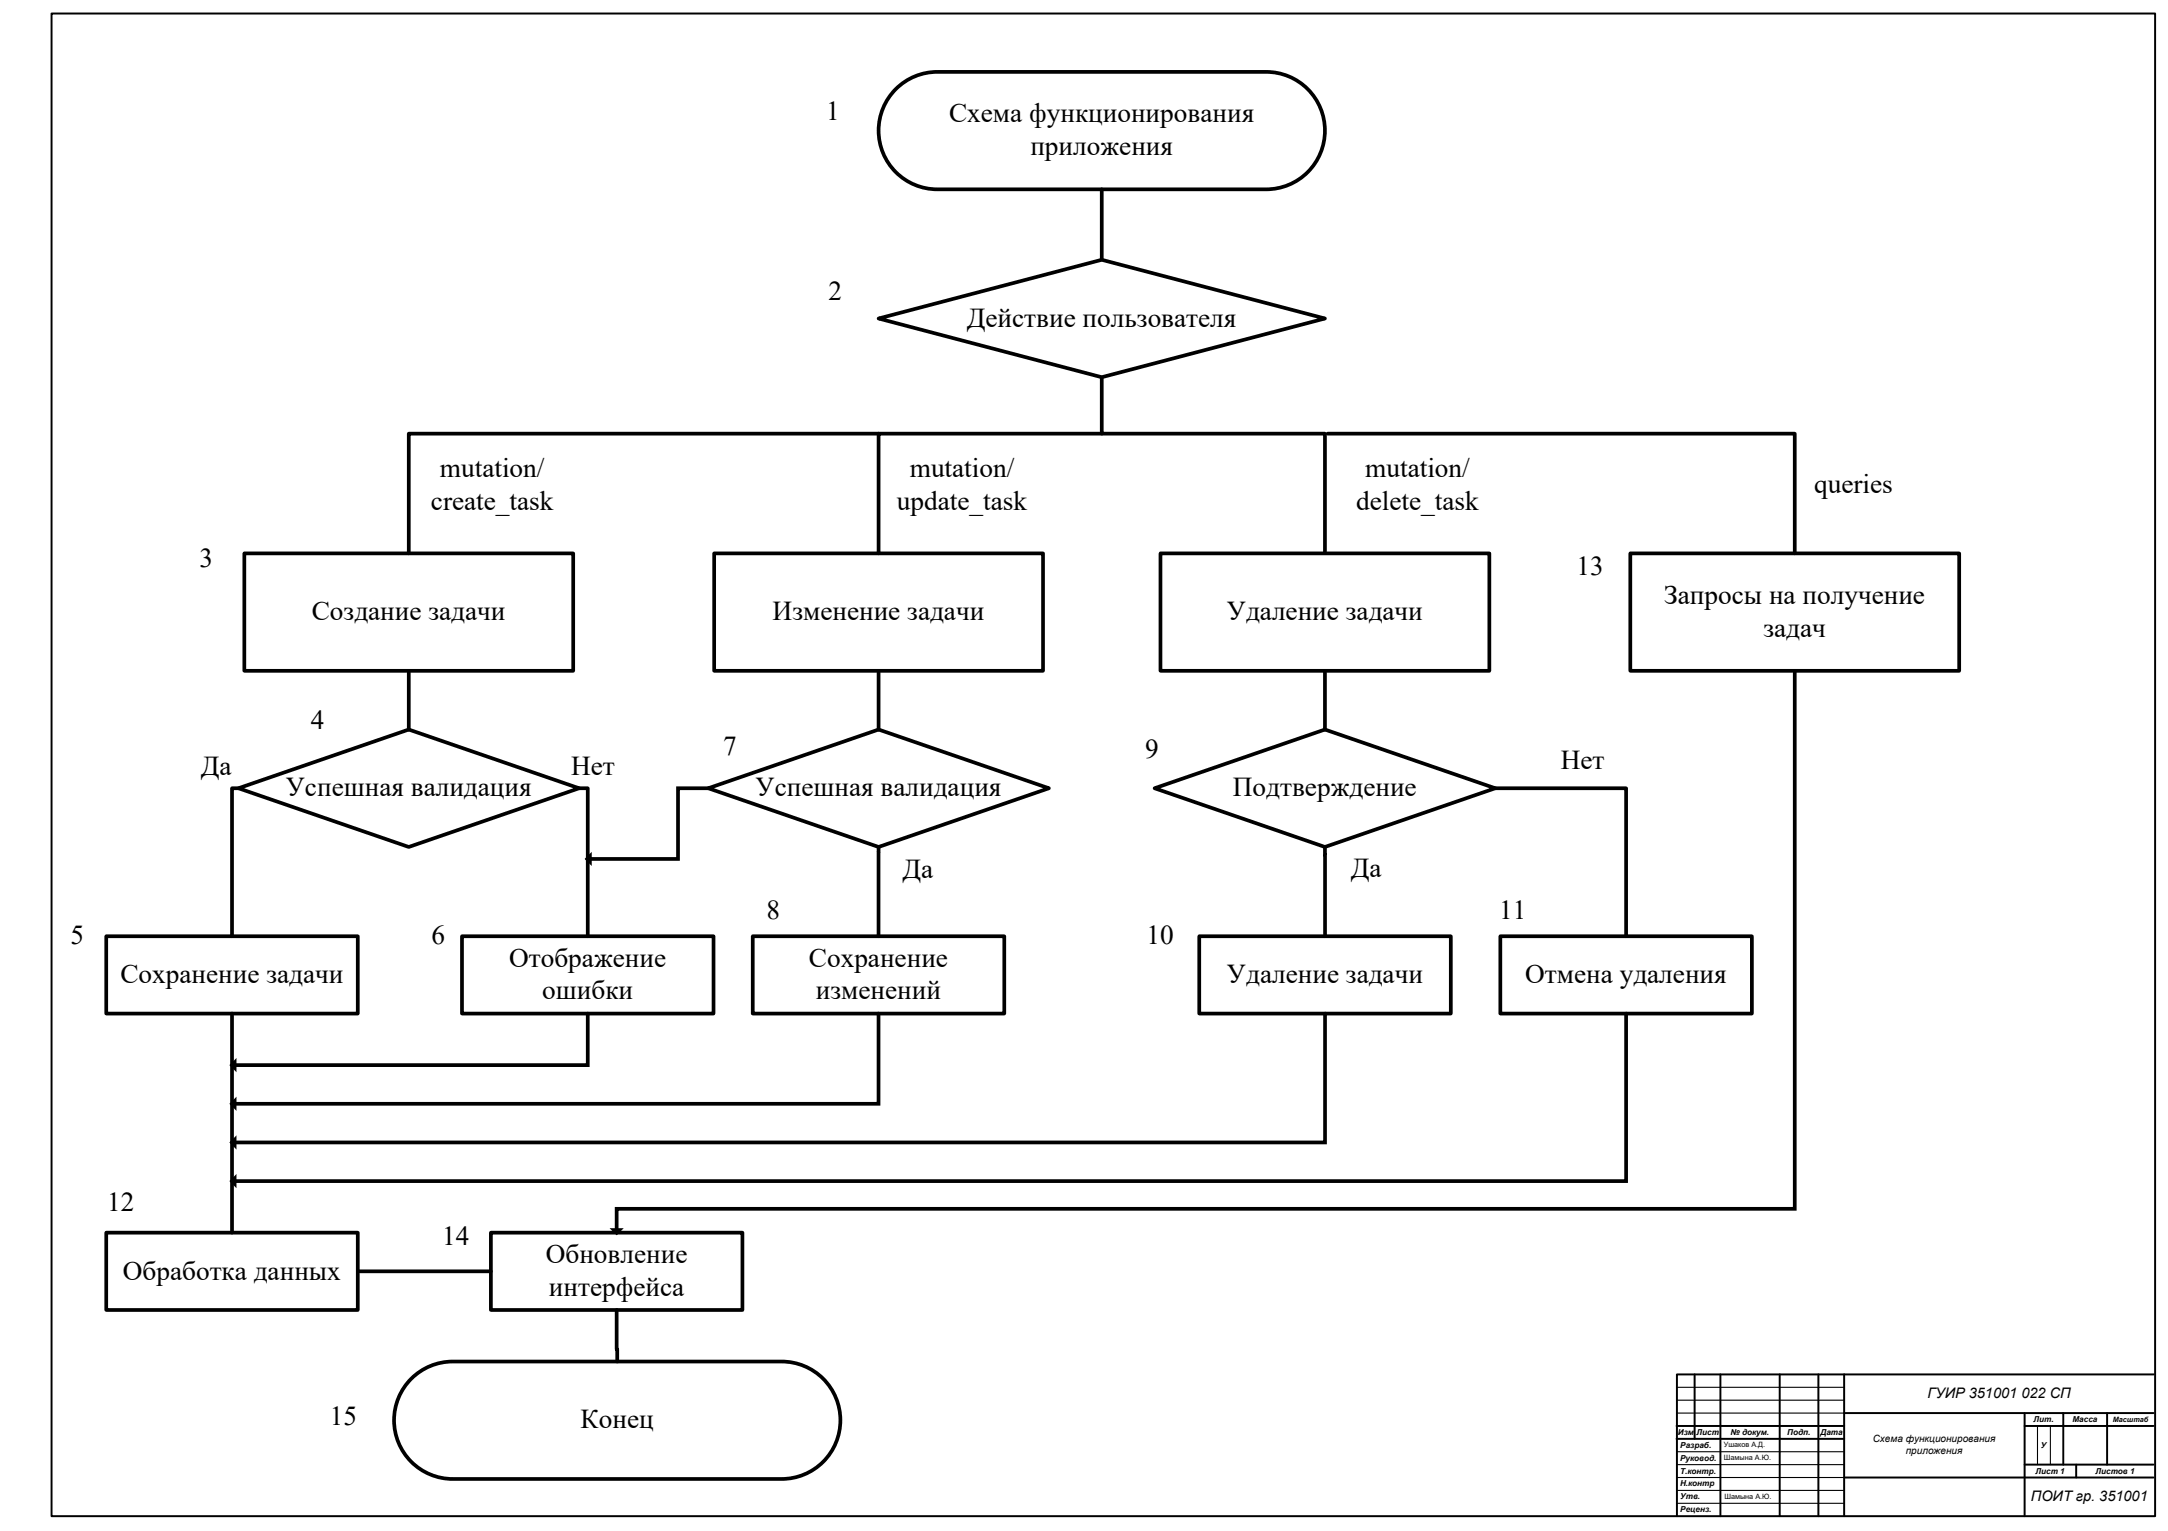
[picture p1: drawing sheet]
<svg xmlns="http://www.w3.org/2000/svg" width="841mm" height="594mm" viewBox="0 0 841 594" stroke-linecap="round" stroke-linejoin="round" font-family="sans-serif">
<path d="M20 5.3h816v582.9h-816z" fill="none" stroke="#000" stroke-width=".76"/>
<path d="M715.3 548.3h70v25h-70z" fill-rule="evenodd" fill="#fff"/>
<g fill="none" stroke="#000" stroke-width=".76">
<path d="M657.4 533.2v25M667.4 533.3v55M690.4 533.3v55M705.4 533.3v55M715.4 533.3v55M835.5 533.3h-185v55M650.4 558.3h65M650.4 553.3h65M715.4 548.3h120M785.4 553.3h50M785.4 548.2v40M800.4 548.3v20"/>
<path d="M817.4 548.2v20M715.4 573.3h120M785.4 568.3h50M805.4 568.3v5"/>
</g>
<path d="M650.4 538.3h65M650.4 548.3h65M650.4 543.3h65M790.4 553.3v15M795.4 553.3v15M650.4 563.3h65M650.4 568.3h65M650.4 573.3h65M650.4 578.3h65M650.4 583.3h65" fill="none" stroke="#000" stroke-width=".42"/>
<path d="M347.5 34.6a22.8 22.8 0 0 1 16.1-6.7h127.6a22.8 22.8 0 0 1 22.8 22.8 22.8 22.8 0 0 1-22.8 22.8h-127.6a22.8 22.8 0 0 1-21-14.1 22.8 22.8 0 0 1 4.9-24.8z" fill-rule="evenodd" fill="#fff" stroke="#000" stroke-width="1.4"/>
<path d="M427.4 73.5v27.3M427.4 146.4v21.8h86.6v46.5" fill="none" stroke="#000" stroke-width="1.4"/>
<g fill="#fff" stroke="#000" stroke-width="1.4">
<path d="M340.8 123.6l86.6-22.8 86.6 22.8-86.6 22.8z" fill-rule="evenodd"/>
<path d="M94.8 214.7h127.6v45.6h-127.6z" fill-rule="evenodd"/>
<path d="M277 214.7h127.6v45.6h-127.6z" fill-rule="evenodd"/>
<path d="M632.4 214.7h127.6v45.6h-127.6z" fill-rule="evenodd"/>
<path d="M450.2 214.7h127.5v45.6h-127.5z" fill-rule="evenodd"/>
</g>
<path d="M340.8 168.3h-182.2v46.4M427.4 168.3h-86.6v46.4M515 168.3h181.2v46.4" fill="none" stroke="#000" stroke-width="1.4"/>
<g fill="#fff" stroke="#000" stroke-width="1.4">
<path d="M92.5 305.8l66.1-22.8 66 22.8-66 22.8z" fill-rule="evenodd"/>
<path d="M274.8 305.8l66-22.8 66.1 22.8-66.1 22.8z" fill-rule="evenodd"/>
<path d="M447.9 305.8l66.1-22.8 66 22.8-66 22.8z" fill-rule="evenodd"/>
</g>
<path d="M158.6 260.3v22.7M340.8 260.3v22.7M514 260.3v22.7" fill="none" stroke="#000" stroke-width="1.4"/>
<g fill="#fff" stroke="#000" stroke-width="1.4">
<path d="M41.2 363.3h97.6v30h-97.6z" fill-rule="evenodd"/>
<path d="M179.2 363.3h97.6v30h-97.6z" fill-rule="evenodd"/>
<path d="M292 363.3h97.6v30h-97.6z" fill-rule="evenodd"/>
<path d="M465.2 363.3h97.6v30h-97.6z" fill-rule="evenodd"/>
<path d="M582 363.3h97.6v30h-97.6z" fill-rule="evenodd"/>
</g>
<path d="M92.5 305.8h-2.5v57.4M224.6 305.8h3.4v57.4M274.8 305.8h-11.8v27.5h-35.2M580 305.8h50.8v57.4M340.8 328.6v34.7M514 328.6v34.7" fill="none" stroke="#000" stroke-width="1.4"/>
<path d="M227.8 333.3l1-1.1v2.1z" fill-rule="evenodd" fill="#000" stroke="#000" stroke-width="1.4" stroke-linecap="butt"/>
<path d="M41.2 478.3h97.6v30h-97.6z" fill-rule="evenodd" fill="#fff" stroke="#000" stroke-width="1.4"/>
<path d="M90 393.3v85M228 393.2v20h-138M340.8 393.3v35h-250.8M514 393.3v50h-424M630.8 393.3v65h-540.8" fill="none" stroke="#000" stroke-width="1.4"/>
<g fill="#000" stroke="#000" stroke-width="1.4" stroke-linecap="butt">
<path d="M90 413.2l1-1v2.1z" fill-rule="evenodd"/>
<path d="M90 428.3l1-1.1v2.1z" fill-rule="evenodd"/>
<path d="M90 443.3l1-1.1v2.1z" fill-rule="evenodd"/>
<path d="M90 458.3l1-1.1v2.1z" fill-rule="evenodd"/>
</g>
<path d="M190.4 478.3h97.6v30h-97.6z" fill-rule="evenodd" fill="#fff" stroke="#000" stroke-width="1.4"/>
<path d="M696.2 260.3v208.7h-457v9.2M138.8 493.3h51.6" fill="none" stroke="#000" stroke-width="1.4"/>
<path d="M238.2 477.2h2l-1 1z" fill-rule="evenodd" fill="#000" stroke="#000" stroke-width="1.4" stroke-linecap="butt"/>
<path d="M159.5 534.9a22.8 22.8 0 0 1 16.1-6.6h127.6a22.8 22.8 0 0 1 22.8 22.7 22.8 22.8 0 0 1-22.8 22.8h-127.6a22.8 22.8 0 0 1-21-14.1 22.8 22.8 0 0 1 4.9-24.8z" fill-rule="evenodd" fill="#fff" stroke="#000" stroke-width="1.4"/>
<path d="M239.2 508.3l.2 20" fill="none" stroke="#000" stroke-width="1.4"/>
<g font-size="10.6">
<text x="320.5" y="46.4">1</text>
<text x="368.2" y="47.5">Схема функционирования</text>
<text x="399.7" y="60.2">приложения</text>
<text x="321.4" y="116.4">2</text>
<text x="375.1" y="126.7">Действие пользователя</text>
<text x="170.7" y="185">mutation/</text>
<text x="352.9" y="185">mutation/</text>
<text x="529.6" y="185">mutation/</text>
<text x="703.7" y="191.4">queries</text>
<text x="167.2" y="197.7">create_task</text>
<text x="347.9" y="197.7">update_task</text>
<text x="526.1" y="197.7">delete_task</text>
<text x="77.4" y="220">3</text>
<text x="611.5" y="222.9">13</text>
<text x="645.6" y="234.3">Запросы на получение</text>
<text x="121" y="240.7">Создание задачи</text>
<text x="299.7" y="240.7">Изменение задачи</text>
<text x="475.9" y="240.7">Удаление задачи</text>
<text x="684.1" y="247">задач</text>
<text x="120.5" y="282.9">4</text>
<text x="280.5" y="292.9">7</text>
<text x="444.2" y="294">9</text>
<text x="605.4" y="298.4">Нет</text>
<text x="78" y="300.7">Да</text>
<text x="221.5" y="300.7">Нет</text>
<text x="110.8" y="309">Успешная валидация</text>
<text x="293.1" y="309">Успешная валидация</text>
<text x="478.3" y="309">Подтверждение</text>
<text x="350.1" y="340.7">Да</text>
<text x="524" y="340.2">Да</text>
<text x="297.4" y="356.4">8</text>
<text x="581.5" y="356.4">11</text>
<text x="27.4" y="366.4">5</text>
<text x="167.4" y="366.4">6</text>
<text x="444.7" y="366.4">10</text>
<text x="197.5" y="375.1">Отображение</text>
<text x="313.8" y="375.1">Сохранение</text>
<text x="46.7" y="381.4">Сохранение задачи</text>
<text x="475.9" y="381.4">Удаление задачи</text>
<text x="591.7" y="381.4">Отмена удаления</text>
<text x="210.4" y="387.8">ошибки</text>
<text x="316.5" y="387.8">изменений</text>
<text x="41.5" y="470">12</text>
<text x="171.5" y="482.9">14</text>
<text x="211.7" y="490.1">Обновление</text>
<text x="47.7" y="496.4">Обработка данных</text>
<text x="212.9" y="502.8">интерфейса</text>
<text x="127.9" y="552.9">15</text>
<text x="225.2" y="554.2">Конец</text>
</g>
<g font-size="5.6">
<text x="747.7" y="542.4">ГУИР 351001 022 СП</text>
<text x="787.8" y="582.4">ПОИТ гр. 351001</text>
</g>
<g font-size="3.9">
<text x="726.5" y="559.6">Схема функционирования</text>
<text x="739.3" y="564.2">приложения</text>
</g>
<g font-size="3.2">
<text x="788.9" y="551.7">Лит.</text>
<text x="803.9" y="551.7">Масса</text>
<text x="650.9" y="556.7">Изм</text>
<text x="658.1" y="556.7">Лист</text>
<text x="671.3" y="556.7">№ докум.</text>
<text x="693.3" y="556.7">Подп.</text>
<text x="706.2" y="556.7">Дата</text>
<text x="651.8" y="561.7">Разраб.</text>
<text x="791.7" y="561.7">У</text>
<text x="651.7" y="566.7">Руковод.</text>
<text x="651.8" y="571.7">Т.контр.</text>
<text x="789.6" y="571.7">Лист 1</text>
<text x="812.9" y="571.7">Листов 1</text>
<text x="651.7" y="576.7">Н.контр</text>
<text x="651.8" y="581.7">Утв.</text>
<text x="651.8" y="586.7">Реценз.</text>
</g>
<g font-size="2.8">
<text x="819.6" y="551.6">Масштаб</text>
<text x="668.7" y="561.6">Ушаков А.Д.</text>
<text x="668.7" y="566.6">Шамына А.Ю.</text>
<text x="668.9" y="581.6">Шамына А.Ю.</text>
</g>
</svg>
